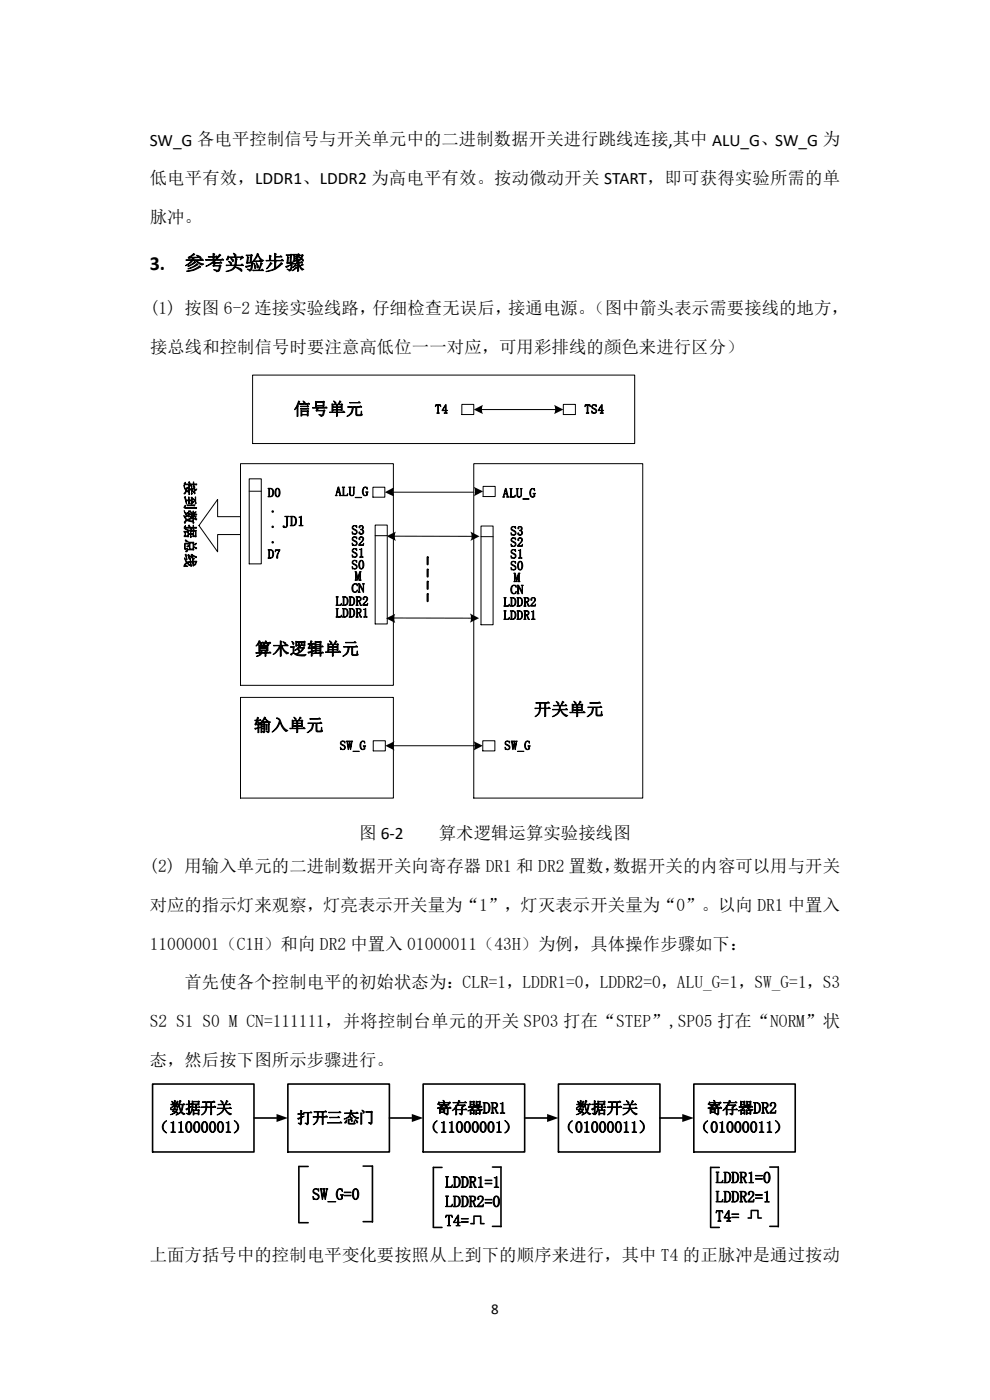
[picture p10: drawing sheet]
<svg xmlns="http://www.w3.org/2000/svg" width="210mm" height="297mm" viewBox="0 0 210 297" stroke-linecap="round" stroke-linejoin="round" font-family="sans-serif">
<path d="M51 98.4h32.4v47h-32.4z" fill="none" stroke="#000" stroke-width=".21"/>
<path d="M100.5 98.4h35.8v70.9h-35.8z" fill-rule="evenodd" fill="#fff"/>
<path d="M100.5 98.4h35.8v70.9h-35.8z" fill="none" stroke="#000" stroke-width=".21"/>
<path d="M51 148h32.4v21.3h-32.4z" fill-rule="evenodd" fill="#fff"/>
<path d="M51 148h32.4v21.3h-32.4z" fill="none" stroke="#000" stroke-width=".21"/>
<path d="M79.2 157.1h2.5v2.2h-2.5z" fill-rule="evenodd" fill="#fff"/>
<path d="M79.2 157.1h2.5v2.2h-2.5z" fill="none" stroke="#000" stroke-width=".21"/>
<path d="M102.4 157.1h2.6v2.2h-2.6z" fill-rule="evenodd" fill="#fff"/>
<path d="M83.2 158.2h17.7M102.4 157.1h2.6v2.2h-2.6z" fill="none" stroke="#000" stroke-width=".21"/>
<g fill="#000">
<path d="M81.7 158.2l2-1a2.1 2.1 0 0 0 0 2z" fill-rule="evenodd"/>
<path d="M100.5 157.2l1.9 1-1.9 1a2.1 2.1 0 0 0 0-2z" fill-rule="evenodd"/>
</g>
<path d="M53.6 79.6h81v14.5h-81z" fill-rule="evenodd" fill="#fff"/>
<path d="M53.6 79.6h81v14.5h-81z" fill="none" stroke="#000" stroke-width=".21"/>
<path d="M119.5 85.8h2.6v2.1h-2.6z" fill-rule="evenodd" fill="#fff"/>
<path d="M119.5 85.8h2.6v2.1h-2.6z" fill="none" stroke="#000" stroke-width=".21"/>
<path d="M98 85.8h2.5v2.1h-2.5z" fill-rule="evenodd" fill="#fff"/>
<path d="M98 85.8h2.5v2.1h-2.5zM102 86.9h16M46.2 106v3.6h4.8v3.8h-4.8v3.7l-4-5.6z" fill="none" stroke="#000" stroke-width=".21"/>
<g fill="#000">
<path d="M100.5 86.9l1.9-1a2.1 2.1 0 0 0 0 1.9z" fill-rule="evenodd"/>
<path d="M117.6 85.9l1.9 1-1.9 .9a2.1 2.1 0 0 0 0-1.9z" fill-rule="evenodd"/>
</g>
<path d="M52.9 101.6h2.5v18h-2.5z" fill-rule="evenodd" fill="#fff"/>
<path d="M52.9 101.6h2.5v18h-2.5zM52.9 104.2h2.5" fill="none" stroke="#000" stroke-width=".21"/>
<path d="M79.1 103.4h2.5v2.1h-2.5z" fill-rule="evenodd" fill="#fff"/>
<path d="M79.1 103.4h2.5v2.1h-2.5z" fill="none" stroke="#000" stroke-width=".21"/>
<path d="M102.5 103.2h2.5v2.1h-2.5z" fill-rule="evenodd" fill="#fff"/>
<path d="M102.5 103.2h2.5v2.1h-2.5z" fill="none" stroke="#000" stroke-width=".21"/>
<path d="M102 130.4h2.6v5.9h-2.6z" fill-rule="evenodd" fill="#fff"/>
<path d="M83.5 113.7l16.7 .1M90.6 118.1l.2 .1v1.6l-.2-.1zM83.4 131.1h16.8M90.6 120.7l.2 .1v1.6l-.2-.1zM90.6 123.3h.2v1.7l-.2-.1zM90.6 125.9l.2 .1v1.6l-.1 .1z" fill="none" stroke="#000" stroke-width=".21"/>
<g fill="#000">
<path d="M81.6 104.4l2-1a2.1 2.1 0 0 0 0 1.9z" fill-rule="evenodd"/>
<path d="M82 113.7l2-.9a2.42 2.42 0 0 0 0 1.9z" fill-rule="evenodd"/>
<path d="M90.6 118.1l.2 .1v1.6l-.2-.1zM90.6 120.7l.2 .1v1.6l-.2-.1zM90.6 123.3h.2v1.7l-.2-.1zM90.6 125.9l.2 .1v1.6l-.1 .1z" fill-rule="evenodd"/>
<path d="M99.8 112.8l1.9 1-1.9 .9a2.1 2.1 0 0 0 0-1.9z" fill-rule="evenodd"/>
<path d="M100.5 103.3l2 .9-2 1.1a2.05 2.05 0 0 0 0-2z" fill-rule="evenodd"/>
<path d="M81.9 131.2l2-1a2.42 2.42 0 0 0 0 2z" fill-rule="evenodd"/>
<path d="M99.7 130.1l1.9 1-1.9 1a2.1 2.1 0 0 0 0-2z" fill-rule="evenodd"/>
</g>
<path d="M79.6 111.4h2.5v18h-2.5z" fill-rule="evenodd" fill="#fff"/>
<path d="M79.6 111.4h2.5v21h-2.5zM79.6 113.6h2.5" fill="none" stroke="#000" stroke-width=".21"/>
<g fill="#fff">
<path d="M102 111.5h2.6v18.1h-2.6z" fill-rule="evenodd"/>
<path d="M102 111.6h2.6v18h-2.6z" fill-rule="evenodd"/>
</g>
<path d="M83.4 104.4h17.1M102 111.6h2.6v20.9h-2.6zM102 113.8h2.6" fill="none" stroke="#000" stroke-width=".21"/>
<path d="M32.4 230h21.5v14.4h-21.5z" fill-rule="evenodd" fill="#fff"/>
<path d="M32.4 230h21.5v14.4h-21.5z" fill="none" stroke="#000" stroke-width=".34"/>
<path d="M89.8 230h21.5v14.4h-21.5z" fill-rule="evenodd" fill="#fff"/>
<path d="M89.8 230h21.5v14.4h-21.5z" fill="none" stroke="#000" stroke-width=".34"/>
<path d="M118.5 230h21.5v14.4h-21.5z" fill-rule="evenodd" fill="#fff"/>
<path d="M118.5 230h21.5v14.4h-21.5z" fill="none" stroke="#000" stroke-width=".34"/>
<path d="M61.1 230h21.5v14.4h-21.5z" fill-rule="evenodd" fill="#fff"/>
<path d="M61.1 230h21.5v14.4h-21.5z" fill="none" stroke="#000" stroke-width=".34"/>
<path d="M147.2 230h21.5v14.4h-21.5z" fill-rule="evenodd" fill="#fff"/>
<g fill="none" stroke="#000" stroke-width=".34">
<path d="M53.9 237.2h5M82.6 237.2h5M111.3 237.2h4.9M140 237.2h4.9M147.2 230h21.5v14.4h-21.5zM63.4 259.4h2M65.4 247.5h-2v11.8M77 247.4h2v11.8M77 259.2h2M93.8 247.7h-1.9v12.6M99.9 259.6h.6v-1.6h1.5v1.6h.7M104.5 247.6h1.8v12.6"/>
<path d="M152.6 247.7h-1.9v12.6M158.7 258.4h.7v-1.6h1.4v1.6h.7M163.3 247.6h1.8v12.6M91.9 260.4h1.9M104.5 260.2h1.8M150.7 260.4h1.9M163.3 260.2h1.8"/>
</g>
<path d="M58.7 236.3l2.4 .9-2.4 .8zM87.4 236.3l2.4 .9-2.4 .8zM116.1 236.3l2.4 .9-2.4 .8zM144.7 236.3l2.5 .9-2.5 .8z" fill="#000"/>
<g font-size="4.2">
<text x="31.7" y="57.2">3.</text>
<text x="39.2" y="57.2">参考实验步骤</text>
</g>
<g font-size="3.7">
<text x="31.7" y="30.9">SW_G 各电平控制信号与开关单元中的二进制数据开关进行跳线连接,其中 ALU_G、SW_G 为</text>
<text x="31.7" y="39.1">低电平有效，LDDR1、LDDR2 为高电平有效。按动微动开关 START，即可获得实验所需的单</text>
<text x="31.7" y="47.3">脉冲。</text>
<text x="31.7" y="66.6">(1) 按图 6-2 连接实验线路，仔细检查无误后，接通电源。</text>
<text x="124.5" y="66.6">（图中箭头表示需要接线的地方，</text>
<text x="31.8" y="74.9">接总线和控制信号时要注意高低位一一对应，可用彩排线的颜色来进行区分）</text>
<text x="76.2" y="178.1">图 6-2</text>
<text x="93.1" y="178.1">算术逻辑运算实验接线图</text>
<text x="31.7" y="184.9">(2) 用输入单元的二进制数据开关向寄存器 DR1 和 DR2 置数，数据开关的内容可以用与开关</text>
<text x="31.7" y="193.2">对应的指示灯来观察，灯亮表示开关量为“1”，灯灭表示开关量为“0”。以向 DR1 中置入</text>
<text x="31.7" y="201.4">11000001（C1H）和向 DR2 中置入 01000011（43H）为例，具体操作步骤如下：</text>
<text x="39.2" y="209.7">首先使各个控制电平的初始状态为：CLR=1，LDDR1=0，LDDR2=0，ALU_G=1，SW_G=1，S3</text>
<text x="31.7" y="217.9">S2 S1 S0 M CN=111111，并将控制台单元的开关 SP03 打在“STEP”,SP05 打在“NORM”状</text>
<text x="31.7" y="226.2">态，然后按下图所示步骤进行。</text>
<text x="31.7" y="267.5">上面方括号中的控制电平变化要按照从上到下的顺序来进行，其中 T4 的正脉冲是通过按动</text>
</g>
<g font-size="3.6">
<text x="62.3" y="88">信号单元</text>
<text x="54.1" y="138.9">算术逻辑单元</text>
<text x="53.9" y="155.1">输入单元</text>
<text x="113.3" y="151.7">开关单元</text>
</g>
<g font-size="3.4">
<text x="36" y="236.2">数据开关</text>
<text x="62.9" y="238.3">打开三态门</text>
<text x="92.5" y="236.2">寄存器DR1</text>
<text x="122.1" y="236.2">数据开关</text>
<text x="149.9" y="236.2">寄存器DR2</text>
<text x="32.5" y="240.3">（11000001）</text>
<text x="89.9" y="240.3">（11000001）</text>
<text x="118.6" y="240.3">（01000011）</text>
<text x="147.3" y="240.3">（01000011）</text>
<text x="94.4" y="251.9">LDDR1=1</text>
<text x="151.8" y="251">LDDR1=0</text>
<text x="66.2" y="254.5">SW_G=0</text>
<text x="94.4" y="256">LDDR2=0</text>
<text x="151.8" y="255">LDDR2=1</text>
<text x="94.4" y="260.1">T4=</text>
<text x="151.8" y="259.1">T4=</text>
</g>
<text font-size="3.2" x="104.2" y="278.7">8</text>
<text font-size="3" x="39.3" y="102.1" transform="rotate(90 39.3 102.1)">接到数据总线</text>
<g font-size="2.7">
<text x="92.3" y="87.7">T4</text>
<text x="124" y="87.7">TS4</text>
<text x="56.8" y="105.4">D0</text>
<text x="71.1" y="105.2">ALU_G</text>
<text x="106.6" y="105.5">ALU_G</text>
<text x="57.5" y="108.7">.</text>
<text x="57.5" y="111.9">. JD1</text>
<text x="74.6" y="113.4">S3</text>
<text x="108.3" y="113.6">S3</text>
<text x="56.8" y="118.5">D7</text>
<text x="57.5" y="115.2">.</text>
<text x="74.6" y="115.8">S2</text>
<text x="74.6" y="118.3">S1</text>
<text x="108.3" y="116">S2</text>
<text x="108.3" y="118.5">S1</text>
<text x="74.6" y="120.8">S0</text>
<text x="74.6" y="125.7">CN</text>
<text x="75.3" y="123.1">M</text>
<text x="108.3" y="121">S0</text>
<text x="109" y="123.5">M</text>
<text x="71.2" y="131">LDDR1</text>
<text x="71.2" y="128.5">LDDR2</text>
<text x="106.8" y="131.4">LDDR1</text>
<text x="106.8" y="128.6">LDDR2</text>
<text x="108.3" y="126">CN</text>
<text x="72.1" y="159.1">SW_G</text>
<text x="107" y="159.1">SW_G</text>
</g>
</svg>
